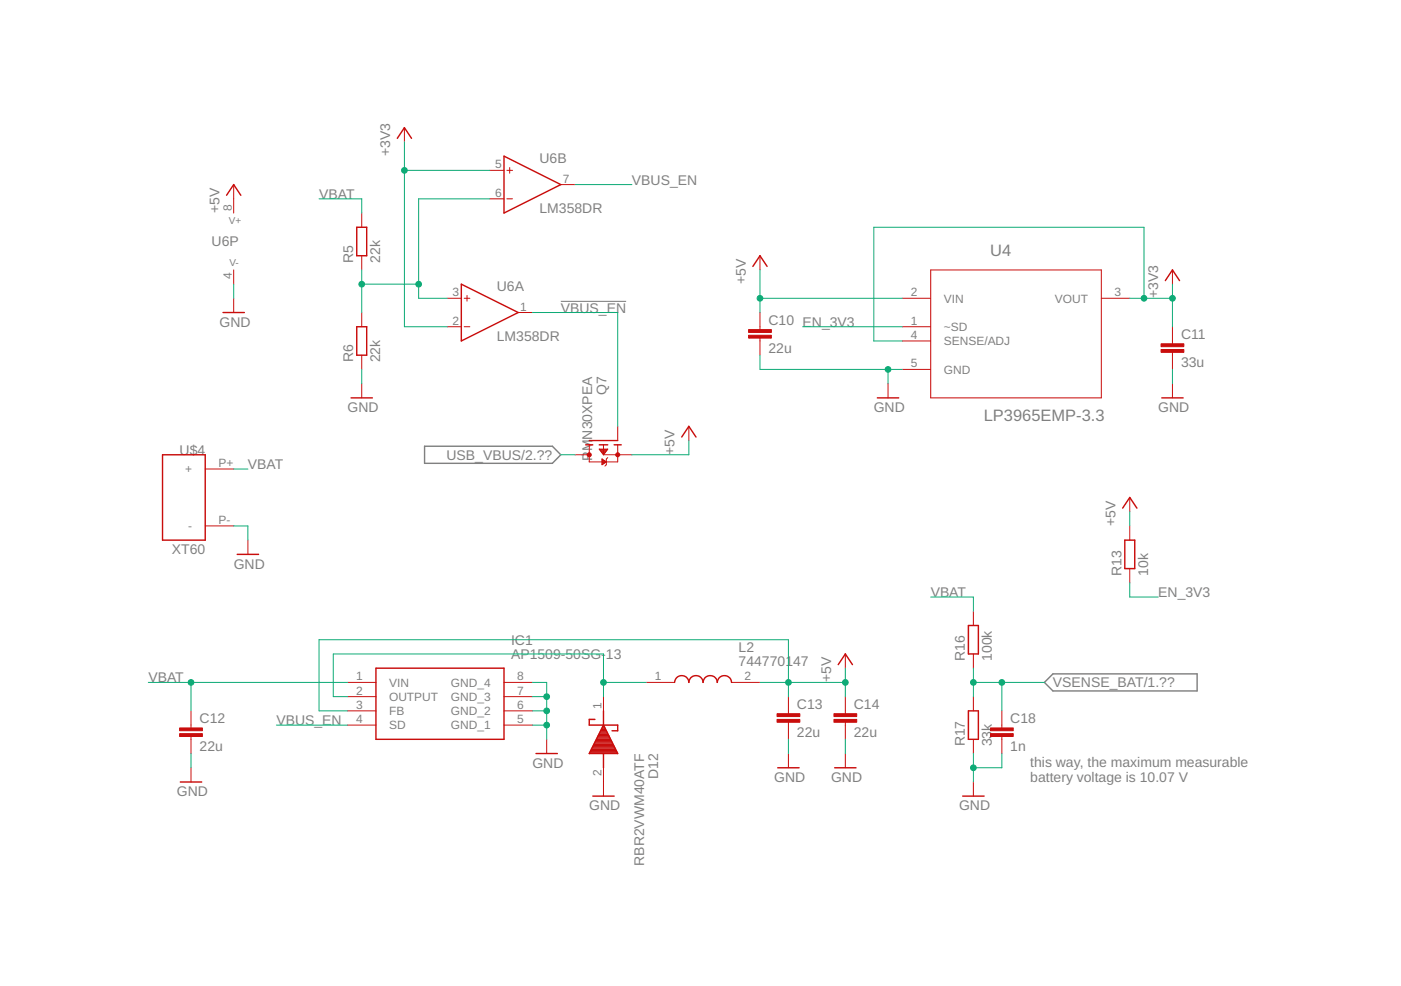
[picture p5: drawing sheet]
<svg xmlns="http://www.w3.org/2000/svg" width="250mm" height="176mm" viewBox="0 0 250 176" stroke-linecap="round" stroke-linejoin="round" font-family="sans-serif">
<path d="M100.1 53.8h11.7" fill="none" stroke="#808080" stroke-width=".19"/>
<path d="M75.8 79.7h22.8l1.5 1.5-1.5 1.5h-22.8zM186.5 121.8l1.5-1.5h25.7v3.1h-25.7z" fill="none" stroke="#808080" stroke-width=".25"/>
<g fill="none" stroke="#c90d0c" stroke-width=".25">
<path d="M40.4 34.9l1.3-1.9 1.3 1.9M70.9 24.7l1.3-1.9 1.3 1.9M90 27.9l10.1 5.1-10.1 5zM39.8 55.8h3.8M63.7 40.6h1.8v5.1h-1.8zM63.7 58.3h1.8v5.1h-1.8zM82.4 50.7l10.1 5.1-10.1 5.1zM134.4 47.6l1.3-1.9 1.2 1.9M208 50.1l1.3-1.9 1.3 1.9M62.7 71h3.8M104.6 79.4h1.2M105.2 78.7h5.1"/>
<path d="M107 79.4h1.5M109.6 79.4h1.3M121.7 78l1.3-1.9 1.2 1.9M156.6 71h3.8M207.4 71h3.8M29 81.2h7.6v15.2h-7.6zM42.4 99h3.8M200.4 90.7l1.3-1.9 1.3 1.9M200.8 96.4h1.8v5.1h-1.8zM67.1 119.3h22.9v12.7h-22.9zM149.6 118.7l1.3-1.9 1.3 1.9M172.9 111.7h1.8v5.1h-1.8z"/>
<path d="M32.2 139.6h3.8M95.7 134.5h3.8M105.3 134.4h4.9M105.4 134.2h4.7M105.5 134h4.5M105.6 133.8h4.3M105.7 133.5h4.1M105.8 133.3h3.9M105.9 133.1h3.7M106 132.9h3.5M106.2 132.7h3.1M106.2 128.4h-1v1.1h5.1v1h-1"/>
<path d="M106.3 132.4h2.9M106.4 132.2h2.7M106.5 132h2.5M106.6 131.8h2.3M106.7 131.6h2.1M106.8 131.3h1.9M106.9 131.1h1.7M107 130.9h1.5M107.1 130.7h1.3M107.3 130.4h.9M107.4 130.2h.7M107.5 130h.5"/>
<path d="M107.6 129.8h.3M107.7 129.5h.1M107.7 129.5l2.6 5h-5.1zM107.7 126.9v2.6M107.7 134.5v2.6M120.4 121.8a1.27 1.27 0 0 1 1.3-1.2 1.27 1.27 0 0 1 1.3 1.2 1.27 1.27 0 0 1 1.2-1.2 1.27 1.27 0 0 1 1.3 1.2 1.27 1.27 0 0 1 1.3-1.2 1.27 1.27 0 0 1 1.3 1.2 1.27 1.27 0 0 1 1.2-1.2 1.27 1.27 0 0 1 1.3 1.2M138.9 137.1h3.8M149 137.1h3.8M172.9 126.9h1.8v5.1h-1.8zM105.8 142.1h3.8M171.9 142.1h3.8"/>
</g>
<g fill="none" stroke="#c90d0c" stroke-width=".18">
<path d="M41.7 33v5M64.6 38v2.6M72.2 22.8v2.5M87.4 30.4h2.6M87.4 35.5h2.6M90.5 30.4h1M90.5 35.5h1M91 29.9v1M100.1 33h2.6M41.7 48.2v2.5M41.7 53.3v2.5M64.6 45.7v2.5"/>
<path d="M64.6 55.8v2.5M79.8 53.3h2.6M79.8 58.3h2.6M82.9 53.3h1M82.9 58.3h1M83.4 52.7v1.1M92.5 55.8h2.6M135.7 45.7v2.5M135.7 55.8v3M161.1 53.3h5.1M161.1 58.3h5.1M166.2 48.2h30.4v22.8h-30.4z"/>
<path d="M196.6 53.3h5.1M209.3 48.2v2.5M209.3 58.3v3.1M64.6 63.4v2.6M64.6 68.5v2.5M105.2 79.4v3.1h5.1v-3.1M107.7 79.4v1.8M110.3 76.1v2.6M123 76.1v2.6M135.7 60.4v3M158.5 68.5v2.5M161.1 66h5.1"/>
<path d="M161.1 60.9h5.1M209.3 62.9v3.1M209.3 68.5v2.5M36.6 83.7h5.1M36.6 93.9h5.1M44.3 96.4v2.6M102.7 81.2h2.5M107 80.2h1.5l-.8 1zM107.1 80.3h1.3M107.1 80.4h1.3M107.2 80.5h1.1M107.3 80.6h.9"/>
<path d="M107.4 80.8h.7M107.5 82l.7 .5-.7 .5zM107.5 82.9h.1M107.5 82.8h.3M107.5 82.7h.4M107.5 82.6h.6M107.5 82.4h.7M107.5 82.3h.5M107.5 82.2h.4M107.5 82.1h.2M107.5 82h.1M107.5 80.9h.5"/>
<path d="M107.6 81h.3M107.7 81.1h.1M107.7 81.2h5.1M108.5 81.7l-.3 .3v1l-.2 .2M201.7 88.8v2.6M201.7 93.9v2.5M150.9 116.8v2.5M173.8 109.1v2.6M173.8 116.8v2.5M201.7 101.5v2.6M34.1 126.9v3.1M34.1 131.5v3"/>
<path d="M34.1 137.1v2.5M62 126.9h5.1M62 129.5h5.1M62 124.4h5.1M62 121.8h5.1M90 126.9h5.1M90 129.5h5.1M90 124.4h5.1M90 121.8h5.1M97.6 132v2.5M107.7 124.4v2.5M107.7 137.1v5"/>
<path d="M115.4 121.8h5M130.6 121.8h5.1M140.8 124.4v3M140.8 128.9v3.1M140.8 134.5v2.6M150.9 124.4v3M150.9 128.9v3.1M150.9 134.5v2.6M173.8 124.4v2.5M173.8 132v2.5M173.8 139.6v2.5M178.9 126.9v3.1"/>
<path d="M178.9 131.5v3"/>
</g>
<g fill="#c90d0c" stroke="#c90d0c" stroke-width=".18">
<path d="M133.6 59.9h4.1v.5h-4.1z"/>
<path d="M133.6 58.8h4.1v.6h-4.1z"/>
<path d="M207.3 62.4h4v.5h-4z"/>
<path d="M207.3 61.4h4v.5h-4z"/>
<path d="M176.8 131h4.1v.5h-4.1z"/>
<path d="M176.8 130h4.1v.5h-4.1z"/>
<path d="M138.7 128.4h4.1v.5h-4.1z"/>
<path d="M138.7 127.4h4.1v.5h-4.1z"/>
<path d="M148.9 128.4h4.1v.5h-4.1z"/>
<path d="M148.9 127.4h4.1v.5h-4.1z"/>
<path d="M32.1 131h4v.5h-4z"/>
<path d="M32.1 130h4v.5h-4z"/>
</g>
<g fill="#c90d0c" stroke="#c90d0c" stroke-width=".18">
<circle cx="110.3" cy="81.2" r=".36"/>
<circle cx="105.2" cy="81.2" r=".36"/>
</g>
<g fill="none" stroke="#0dab76" stroke-width=".18">
<path d="M57 35.5h7.6v2.5M72.2 25.3v33h7.6M72.2 30.4h15.2M87.4 35.5h-12.7v17.8h5.1M102.7 33h10.1M41.7 50.7v2.6M64.6 48.2v7.6M64.6 50.7h10.1M95.1 55.8h15.2v20.3M135.7 48.2v7.6M135.7 53.3h25.4M143.3 58.3h17.8"/>
<path d="M201.7 53.3h7.6M204.2 53.3v-12.7h-48.2v20.3h5.1M209.3 50.7v7.6M64.6 66v2.5M123 78.7v2.5h-10.2M135.7 63.4v2.6h25.4M158.5 66v2.5M209.3 66v2.5M41.7 93.9h2.6v2.5M41.7 83.7h2.6M100.1 81.2h2.6M201.7 91.4v2.5"/>
<path d="M150.9 119.3v5.1M166.2 106.6h7.6v2.5M173.8 119.3v5.1M201.7 104.1v2.5h5.1M26.5 121.8h35.5M34.1 121.8v5.1M34.1 134.5v2.6M49.3 129.5h12.7M62 124.4h-2.5v-7.6h48.2v7.6M95.1 121.8h2.5v10.2M95.1 124.4h2.5M95.1 126.9h2.5"/>
<path d="M95.1 129.5h2.5M107.7 121.8h7.7M135.7 121.8h15.2M140.8 124.4v-10.2h-83.8v12.7h5M140.8 132v2.5M150.9 132v2.5M173.8 134.5v5.1M173.8 121.8h12.7M178.9 134.5v2.6h-5.1M178.9 121.8v5.1"/>
</g>
<g fill="#0dab76" stroke="#0dab76" stroke-width=".18">
<circle cx="158.5" cy="66" r=".51"/>
<circle cx="173.8" cy="137.1" r=".51"/>
<circle cx="97.6" cy="124.4" r=".51"/>
<circle cx="97.6" cy="129.5" r=".51"/>
<circle cx="97.6" cy="126.9" r=".51"/>
<circle cx="135.7" cy="53.3" r=".51"/>
<circle cx="140.8" cy="121.8" r=".51"/>
<circle cx="150.9" cy="121.8" r=".51"/>
<circle cx="72.2" cy="30.4" r=".51"/>
<circle cx="209.3" cy="53.3" r=".51"/>
<circle cx="204.2" cy="53.3" r=".51"/>
<circle cx="64.6" cy="50.7" r=".51"/>
<circle cx="74.7" cy="50.7" r=".51"/>
<circle cx="34.1" cy="121.8" r=".51"/>
<circle cx="173.8" cy="121.8" r=".51"/>
<circle cx="178.9" cy="121.8" r=".51"/>
<circle cx="107.7" cy="121.8" r=".51"/>
</g>
<g font-size="2.9" fill="#808080">
<text x="176.8" y="45.7">U4</text>
<text x="175.6" y="75.1">LP3965EMP-3.3</text>
</g>
<g font-size="2.5" fill="#808080">
<text x="69.7" y="27.9" transform="rotate(-90 69.7 27.9)">+3V3</text>
<text x="96.3" y="29.1">U6B</text>
<text x="57" y="35.5">VBAT</text>
<text x="112.8" y="33">VBUS_EN</text>
<text x="39.2" y="38" transform="rotate(-90 39.2 38)">+5V</text>
<text x="96.3" y="38">LM358DR</text>
<text x="37.8" y="43.9">U6P</text>
<text x="63.1" y="46.9" transform="rotate(-90 63.1 46.9)">R5</text>
<text x="67.9" y="46.9" transform="rotate(-90 67.9 46.9)">22k</text>
<text x="88.7" y="52">U6A</text>
<text x="133.1" y="50.7" transform="rotate(-90 133.1 50.7)">+5V</text>
<text x="206.8" y="53.3" transform="rotate(-90 206.8 53.3)">+3V3</text>
<text x="39.2" y="58.3">GND</text>
<text x="100.1" y="55.8">VBUS_EN</text>
<text x="137.2" y="58">C10 EN_3V3</text>
<text x="63.1" y="64.7" transform="rotate(-90 63.1 64.7)">R6</text>
<text x="67.9" y="64.7" transform="rotate(-90 67.9 64.7)">22k</text>
<text x="88.7" y="60.9">LM358DR</text>
<text x="137.2" y="63">22u</text>
<text x="210.8" y="65.6">33u</text>
<text x="210.8" y="60.5">C11</text>
<text x="108.3" y="70.6" transform="rotate(-90 108.3 70.6)">Q7</text>
<text x="62" y="73.6">GND</text>
<text x="156" y="73.6">GND</text>
<text x="206.8" y="73.6">GND</text>
<text x="32.1" y="81.2">U$4</text>
<text x="44.3" y="83.7">VBAT</text>
<text x="79.7" y="82.1">USB_VBUS/2.??</text>
<text x="105.7" y="82.2" transform="rotate(-90 105.7 82.2)">PM</text>
<text x="105.7" y="78.5" transform="rotate(-90 105.7 78.5)">N30XPEA</text>
<text x="120.4" y="81.2" transform="rotate(-90 120.4 81.2)">+5V</text>
<text x="199.2" y="93.9" transform="rotate(-90 199.2 93.9)">+5V</text>
<text x="30.7" y="99">XT60</text>
<text x="41.7" y="101.5">GND</text>
<text x="166.2" y="106.6">VBAT</text>
<text x="200.2" y="102.8" transform="rotate(-90 200.2 102.8)">R13</text>
<text x="205" y="102.8" transform="rotate(-90 205 102.8)">10k</text>
<text x="206.8" y="106.6">EN_3V3</text>
<text x="91.2" y="117.6">AP1509-50SG-</text>
<text x="91.2" y="115.1">IC1</text>
<text x="108.2" y="117.6">13</text>
<text x="131.9" y="118.9">744770147</text>
<text x="131.9" y="116.4">L2</text>
<text x="172.3" y="118" transform="rotate(-90 172.3 118)">R16</text>
<text x="177.1" y="118" transform="rotate(-90 177.1 118)">100k</text>
<text x="26.5" y="121.8">VBAT</text>
<text x="148.4" y="121.8" transform="rotate(-90 148.4 121.8)">+5V</text>
<text x="188" y="122.7">VSENSE_BAT/1.??</text>
<text x="35.6" y="129.1">C12</text>
<text x="49.3" y="129.4">VBUS_EN</text>
<text x="142.3" y="131.6">22u</text>
<text x="142.3" y="126.5">C13</text>
<text x="152.4" y="131.6">22u</text>
<text x="152.4" y="126.5">C14</text>
<text x="177.1" y="130.5" transform="rotate(-90 177.1 130.5)">k</text>
<text x="180.4" y="129.1">C18</text>
<text x="35.6" y="134.1">22u</text>
<text x="95.1" y="137.1">GND</text>
<text x="172.3" y="133.3" transform="rotate(-90 172.3 133.3)">R17</text>
<text x="177.1" y="133.3" transform="rotate(-90 177.1 133.3)">33</text>
<text x="180.4" y="134.1">1n</text>
<text x="183.9" y="136.9">this way, the maximum measurable</text>
<text x="31.6" y="142.1">GND</text>
<text x="117.5" y="139.1" transform="rotate(-90 117.5 139.1)">D12</text>
<text x="138.2" y="139.6">GND</text>
<text x="148.4" y="139.6">GND</text>
<text x="183.9" y="139.6">battery voltage is 10.07 V</text>
<text x="105.2" y="144.7">GND</text>
<text x="171.2" y="144.7">GND</text>
<text x="115" y="154.6" transform="rotate(-90 115 154.6)">RBR2VWM40ATF</text>
</g>
<g font-size="2.1" fill="#808080">
<text x="88.4" y="30.1">5</text>
<text x="88.4" y="35.1">6</text>
<text x="100.5" y="32.6">7</text>
<text x="41.4" y="37.7" transform="rotate(-90 41.4 37.7)">8</text>
<text x="41.4" y="49.7" transform="rotate(-90 41.4 49.7)">4</text>
<text x="80.8" y="52.9">3</text>
<text x="162.6" y="52.9">2</text>
<text x="199" y="52.9">3</text>
<text x="80.8" y="58">2</text>
<text x="92.9" y="55.4">1</text>
<text x="162.6" y="58">1</text>
<text x="168.5" y="54">VIN</text>
<text x="168.5" y="59.1">~SD</text>
<text x="188.3" y="54">VOUT</text>
<text x="162.6" y="65.6">5</text>
<text x="162.6" y="60.5">4</text>
<text x="168.5" y="61.6">SENSE/ADJ</text>
<text x="168.5" y="66.7">GND</text>
<text x="39" y="83.4">P+</text>
<text x="33.1" y="84.5">+</text>
<text x="33.6" y="94.7">-</text>
<text x="39" y="93.5">P-</text>
<text x="63.6" y="124">2</text>
<text x="63.6" y="121.5">1</text>
<text x="69.5" y="125.1">OUTPUT</text>
<text x="69.5" y="122.6">VIN</text>
<text x="80.5" y="125.1">GND_3</text>
<text x="80.5" y="122.6">GND_4</text>
<text x="92.3" y="124">7</text>
<text x="92.3" y="121.5">8</text>
<text x="116.9" y="121.5">1</text>
<text x="132.9" y="121.5">2</text>
<text x="63.6" y="126.6">3</text>
<text x="63.6" y="129.1">4</text>
<text x="69.5" y="127.7">FB</text>
<text x="69.5" y="130.2">SD</text>
<text x="80.5" y="130.2">GND_1</text>
<text x="80.5" y="127.7">GND_2</text>
<text x="92.3" y="129.1">5</text>
<text x="92.3" y="126.6">6</text>
<text x="107.4" y="126.6" transform="rotate(-90 107.4 126.6)">1</text>
<text x="107.4" y="138.6" transform="rotate(-90 107.4 138.6)">2</text>
</g>
<g font-size="1.8" fill="#808080">
<text x="40.8" y="39.9">V+</text>
<text x="41" y="47.6">V-</text>
</g>
</svg>
